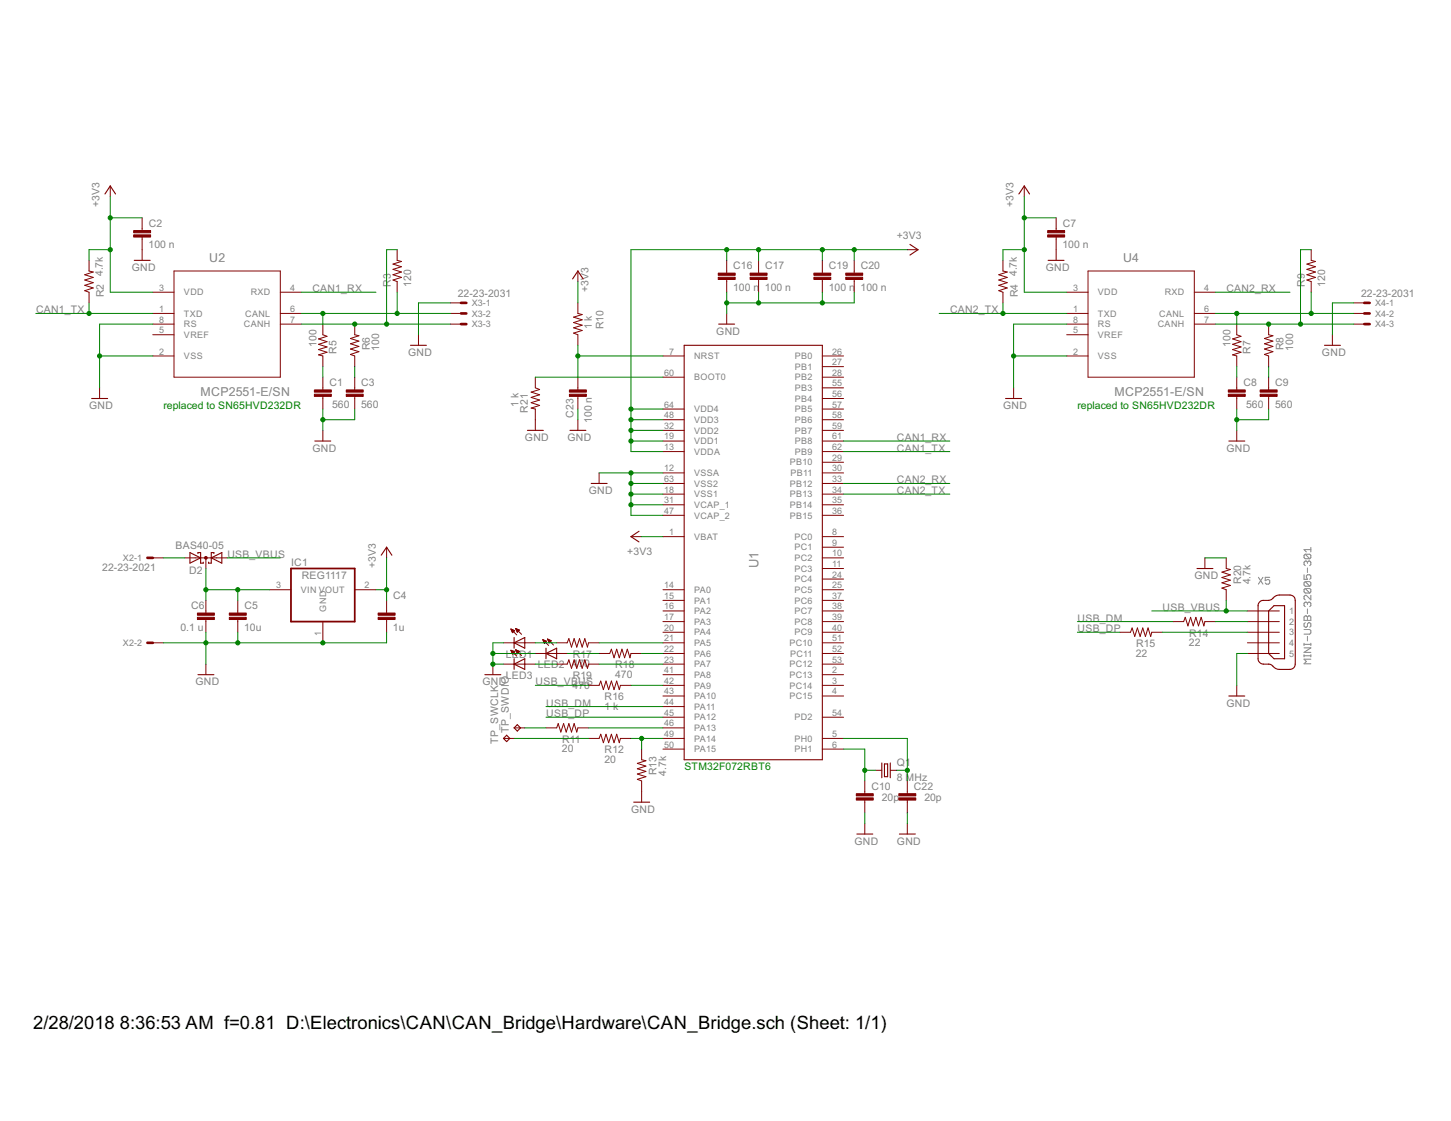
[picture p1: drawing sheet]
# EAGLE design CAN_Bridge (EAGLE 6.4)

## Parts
C1  560  C-EUC0603  [C0603]
C2  100 n  C-EUC0603  [C0603]
C3  560  C-EUC0603  [C0603]
C4  1u  C-EUC0603  [C0603]
C5  10u  C-EUC1206  [C1206]
C6  0.1 u  C-EUC0603  [C0603]
C7  100 n  C-EUC0603  [C0603]
C8  560  C-EUC0603  [C0603]
C9  560  C-EUC0603  [C0603]
C10  20p  C-EUC0603  [C0603]
C16  100 n  C-EUC0603  [C0603]
C17  100 n  C-EUC0603  [C0603]
C19  100 n  C-EUC0603  [C0603]
C20  100 n  C-EUC0603  [C0603]
C22  20p  C-EUC0603  [C0603]
C23  100 n  C-EUC0603  [C0603]
D2  BAS40-05  [SOT23]
IC1  REG1117  [SOT223]
LED1  LED_ESML0603  [LED_SML0603]
LED2  LED_ESML0603  [LED_SML0603]
LED3  LED_ESML0603  [LED_SML0603]
Q1  8 MHz  CRYSTALSM49  [SM49]
R2  4.7k  R-US_R0603  [R0603]
R3  120  R-US_R0805  [R0805]
R4  4.7k  R-US_R0603  [R0603]
R5  100  R-US_R0603  [R0603]
R6  100  R-US_R0603  [R0603]
R7  100  R-US_R0603  [R0603]
R8  100  R-US_R0603  [R0603]
R9  120  R-US_R0805  [R0805]
R10  1 k  R-US_R0603  [R0603]
R11  20  R-US_R0603  [R0603]
R12  20  R-US_R0603  [R0603]
R13  4.7k  R-US_R0603  [R0603]
R14  22  R-US_R0603  [R0603]
R15  22  R-US_R0603  [R0603]
R16  1 k  R-US_R0603  [R0603]
R17  470  R-US_R0603  [R0603]
R18  470  R-US_R0603  [R0603]
R19  470  R-US_R0603  [R0603]
R20  4.7k  R-US_R0603  [R0603]
R21  1 k  R-US_R0603  [R0603]
TP_SWCLK  TPTP10SQ  [TP10SQ]
TP_SWDIO  TPTP10SQ  [TP10SQ]
U1  STM32F405XXSTM32F405XX  [LQFP64]
U2  MCP2551-E/SN  [SOIC127P600X175-8N]
U4  MCP2551-E/SN  [SOIC127P600X175-8N]
X2  22-23-2021  [22-23-2021]
X3  22-23-2031  [22-23-2031]
X4  22-23-2031  [22-23-2031]
X5  MINI-USB-32005-301  [32005-301]

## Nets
+3V3: C2.1 C4.1 C7.1 C16.1 C17.1 C19.1 C20.1 IC1.2(VOUT) R2.2 R4.2 R10.2 U1.1(VBAT) U1.13(VDDA) U1.19(VDD1) U1.32(VDD2) U1.48(VDD3) U1.64(VDD4) U2.3(VDD) U4.3(VDD)
CAN1_RX: U1.61(PB8) U2.4(RXD)
CAN1_TX: R2.1 U1.62(PB9) U2.1(TXD)
CAN2_RX: U1.33(PB12) U4.4(RXD)
CAN2_TX: R4.1 U1.34(PB13) U4.1(TXD)
GND: C1.2 C2.2 C3.2 C4.2 C5.2 C6.2 C7.2 C8.2 C9.2 C10.2 C16.2 C17.2 C19.2 C20.2 C22.2 C23.2 IC1.1(GND) LED1.C LED2.C LED3.C R13.1 R20.2 R21.2 U1.12(VSSA) U1.18(VSS1) U1.31(VCAP_1) U1.47(VCAP_2) U1.63(VSS2) U2.2(VSS) U2.8(RS) U4.2(VSS) U4.8(RS) X2.2 X3.1 X4.1 X5.5
N$1: R3.1 R5.1 U2.6(CANL) X3.2
N$2: R3.2 R6.2 U2.7(CANH) X3.3
N$4: C1.1 R5.2
N$6: C3.1 R6.1
N$7: R17.2 U1.21(PA5)
N$8: R7.1 R9.1 U4.6(CANL) X4.2
N$9: C5.1 C6.1 D2.3(C) IC1.3(VIN)
N$10: R8.2 R9.2 U4.7(CANH) X4.3
N$12: C8.1 R7.2
N$13: C9.1 R8.1
N$14: R18.2 U1.22(PA6)
N$15: R19.2 U1.23(PA7)
N$16: LED1.A R17.1
N$17: LED2.A R18.1
N$18: LED3.A R19.1
N$21: R11.2 U1.46(PA13)
N$22: R12.2 R13.2 U1.49(PA14)
N$24: R11.1 TP_SWDIO.TP
N$25: R12.1 TP_SWCLK.TP
N$27: C23.1 R10.1 U1.7(NRST)
N$28: R21.1 U1.60(BOOT0)
N$29: D2.2(A2) X2.1
N$30: R16.2 U1.42(PA9)
N$33: R15.2 X5.3
N$34: C22.1 Q1.2 U1.5(PH0)
N$35: C10.1 Q1.1 U1.6(PH1)
N$36: R14.2 X5.2
USB_DM: R14.1 U1.44(PA11)
USB_DP: R15.1 U1.45(PA12)
USB_VBUS: D2.1(A1) R16.1 R20.1 X5.1
Unconnected: U1.2(PC13) U1.3(PC14) U1.4(PC15) U1.8(PC0) U1.9(PC1) U1.10(PC2) U1.11(PC3) U1.14(PA0) U1.15(PA1) U1.16(PA2) U1.17(PA3) U1.20(PA4) U1.24(PC4) U1.25(PC5) U1.26(PB0) U1.27(PB1) U1.28(PB2) U1.29(PB10) U1.30(PB11) U1.35(PB14) U1.36(PB15) U1.37(PC6) U1.38(PC7) U1.39(PC8) U1.40(PC9) U1.41(PA8) U1.43(PA10) U1.50(PA15) U1.51(PC10) U1.52(PC11) U1.53(PC12) U1.54(PD2) U1.55(PB3) U1.56(PB4) U1.57(PB5) U1.58(PB6) U1.59(PB7) U2.5(VREF) U4.5(VREF) X5.4

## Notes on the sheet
- replaced to SN65HVD232DR | replaced to SN65HVD232DR
- STM32F072RBT6
